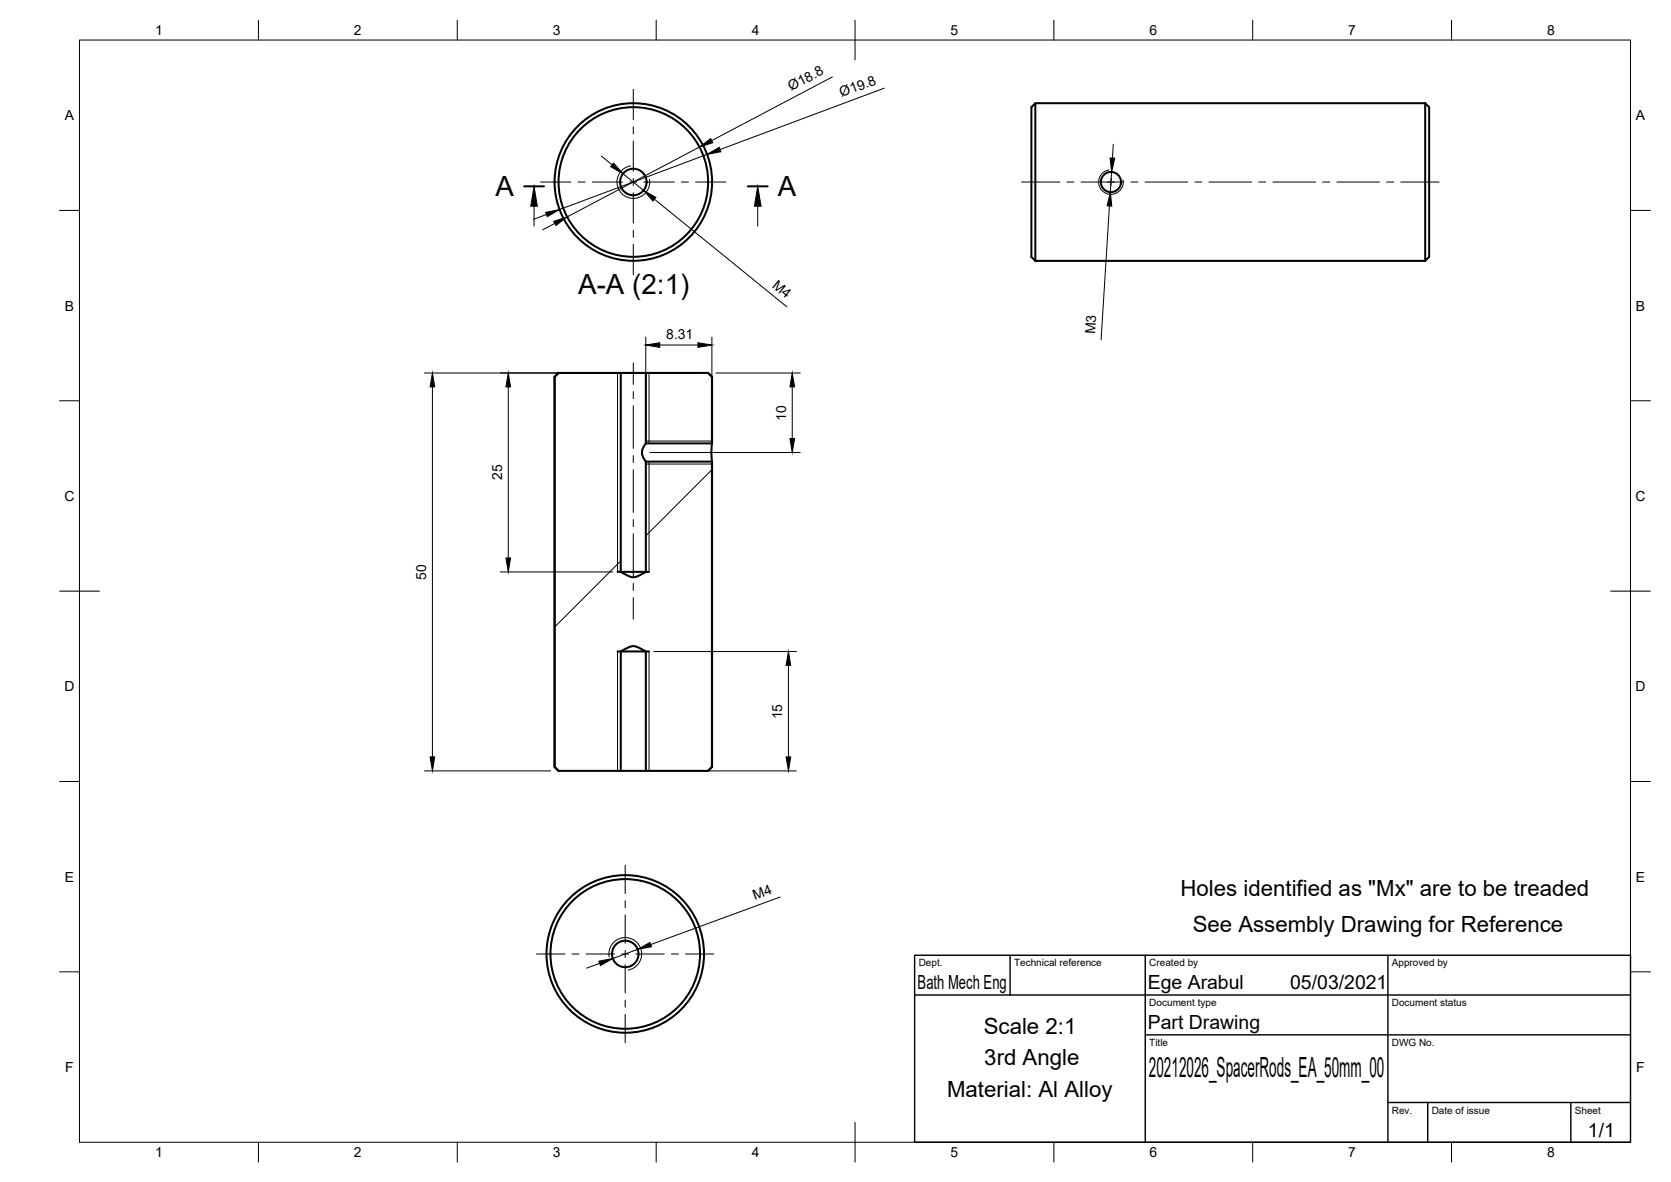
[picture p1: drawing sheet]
<svg xmlns="http://www.w3.org/2000/svg" width="420mm" height="297mm" viewBox="0 0 420 297" stroke-linecap="round" stroke-linejoin="round" font-family="sans-serif">
<!-- layer: Visible -->
<g fill="none" stroke="#000" stroke-width=".51">
<path d="M260.3 25.9v39.7M358.4 25.9l.9 1v37.7l-.9 1M358.4 25.9v39.7M358.4 25.9h-98.1l-1 1v37.7l1 1M260.3 65.6h98.1M139.4 94.7h.1M140 94.2l.5-.5h15.6v50l.3 .2 2 1 1.1 .2 1.2-.5 1.7-.9v-27.7h16.6v76.7l-1 1h-15.6v-30l-2.9-1.3-1.1 .1-2.3 1.2v30h-15.6l-1-1v-98zM140.5 93.7l-1.1 1v98M156.1 93.7h6.3M162.4 93.7h15.6l1 1v16.7h-16.6zM178 93.7l1 1M179 94.7h.1"/>
<path d="M179 94.7v16.5l-.1 2.1 .1 2.9v76.5M162.4 111.4l-.6 1-.4 1 .2 1.3 .8 1.3M155.3 143.7h7.9M155.3 163.7h7.9M139.4 192.7l1.1 1M139.4 192.7h.1M156.1 193.7h6.3M179 192.7h.1M179 192.7l-1 1"/>
<circle cx="159.2" cy="45.7" r="18.8"/>
<circle cx="159.2" cy="45.7" r="3.3"/>
<circle cx="159.2" cy="45.7" r="19.8"/>
<circle cx="279.3" cy="45.7" r="2.53"/>
<circle cx="157.2" cy="239.7" r="19.8"/>
<circle cx="157.2" cy="239.7" r="3.3"/>
<circle cx="157.2" cy="239.7" r="18.8"/>
</g>
<!-- layer: Visible Narrow -->
<path d="M158.5 41.7a4.1 4.1 0 0 0-3.3 4.8 4.1 4.1 0 0 0 4.8 3.3 4.1 4.1 0 0 0 3.3-4.8M278.8 42.7l-1.5 .7-.6 .7-.4 .9 .1 1.6 .5 1.1 .5 .5 1 .5 .8 .1 1.7-.4 .7-.5 .5-.8 .3-.8v-1.1M155.3 93.7v50M163.2 93.7v17.7M162.4 110.8h16.6M162.4 116.6h16.6M163.2 116v27.7M155.3 163.7v30M163.2 163.7v30M153.2 240.4a4.1 4.1 0 0 1 3.3-4.7 4.1 4.1 0 0 1 4.8 3.3 4.1 4.1 0 0 1-3.4 4.8" fill="none" stroke="#000" stroke-width=".25"/>
<!-- layer: Border -->
<g fill="none" stroke="#000" stroke-width=".25">
<path d="M20 10.1h390v276.9h-390zM65 5.1v5M115 5.1v5M165 5.1v5M215 5.1v10M265 5.1v5M315 5.1v5M365 5.1v5M15 52.9h5M410 52.9h5M15 100.7h5M410 100.7h5"/>
<path d="M15 148.6h10M405 148.6h10M15 196.4h5M410 196.4h5M15 244.2h5M410 244.2h5M65 287v5M115 287v5M165 287v5M215 282.1v9.9M265 287v5M315 287v5"/>
<path d="M365 287v5"/>
</g>
<!-- layer: TitleBlock -->
<path d="M230 240.1h180v46.9h-180zM230 250h180M254 240.1v9.9M288 240.1v46.9M349 240.1v46.9M288 260.1h122M349 277.1h61M359 277.1v9.9M395 277.1v9.9" fill="none" stroke="#000" stroke-width=".36"/>
<!-- layer: Hatching -->
<path d="M179 118l-16.6 16.7M156.1 141l-16.6 16.6" fill="none" stroke="#000" stroke-width=".25"/>
<!-- layer: Annotations -->
<path d="M131.8 46.8h5M188 46.8h5" fill="none" stroke="#000" stroke-width=".51"/>
<path d="M134.3 51.8v5M190.5 51.8v5" fill="none" stroke="#000" stroke-width=".25"/>
<path d="M134.3 46.8l.8 5h-1.6zM190.5 46.8l.9 5h-1.7z" fill="#000" stroke="#000" stroke-width=".25"/>
<!-- layer: Dimensions -->
<g fill="none" stroke="#000" stroke-width=".25">
<path d="M209.3 19.3l-30.4 16M151.2 39.2l2.7 2.2M175.9 37l-33.3 17.5M177.8 38.8l-37.1 13.9M222.4 22.1l-41.3 15.5M279.9 36.2l-.2 3.5M137.4 53.9l-3.3 1.2M139.5 56.1l-3.1 1.7M156.6 43.7l5.2 4.1M164.5 50l33.4 27.1M279 51.8l-2.1 33.6M279.5 43.2l-.3 5.1"/>
<path d="M106.7 93.7h69.3M108.7 97.2v93M127.8 97.2v43M162.4 84.7v24.7M165.9 86.7h9.6M179 84.7v24.7M180 93.7h21.2M199.2 97.2v13M163.4 113.7h37.8M125.8 143.7h28.3M164.4 163.7h35.8M198.2 167.2v23"/>
<path d="M106.7 193.7h31.8M164.4 193.7h35.8M160.3 238.6l-6.2 2.3M196.2 225.4l-32.6 12M150.8 242.1l-3.3 1.2"/>
</g>
<g fill="#000" stroke="#000" stroke-width=".25">
<path d="M175.9 37l2.8-2.2 .5 1.1zM177.8 38.8l3-1.8 .5 1.1zM279.1 39.7l1.2 .1-.8 3.4zM137.2 53.4l3.5-.7-3.1 1.7zM139.2 55.6l3.4-1.1-2.8 2.2zM154.3 41l2.3 2.7-3-1.8zM161.8 47.8l3.1 1.8-.7 .9zM279.2 48.3l.3 3.5-1.1-.1zM108.7 93.7l.6 3.5h-1.2zM127.8 93.7l.6 3.5h-1.2zM162.4 86.7l3.5-.6v1.2zM175.5 86.1l3.5 .6-3.5 .6z"/>
<path d="M199.2 93.7l.6 3.5h-1.2zM198.6 110.2h1.2l-.6 3.5zM127.2 140.2h1.2l-.6 3.5zM198.2 163.7l.6 3.5h-1.1zM108.1 190.2h1.2l-.6 3.5zM197.7 190.2h1.1l-.6 3.5zM160.3 238.6l3.1-1.8 .4 1.1zM150.6 241.5l3.5-.6-3.1 1.7z"/>
</g>
<!-- layer: Center Lines -->
<g fill="none" stroke="#000" stroke-width=".25">
<path d="M159.2 22.4v7.7M159.2 31.9v1.7M159.2 35.4v7.7M135.9 45.7h7.7M145.4 45.7h1.7M148.9 45.7h7.6M158.3 45.7h1.8M159.2 44.9v1.7M159.2 48.4v7.7M159.2 57.8v1.8M161.9 45.7h7.6M171.3 45.7h1.8"/>
<path d="M174.9 45.7h7.6M256.8 45.7h9.7M268.3 45.7h1.7M271.8 45.7h10.8M279.3 44.9v1.7M284.3 45.7h1.8M287.9 45.7h10.7M300.4 45.7h1.8M304 45.7h10.7M316.5 45.7h1.8M320.1 45.7h10.7M332.5 45.7h1.8"/>
<path d="M336.1 45.7h10.7M348.6 45.7h1.8M352.2 45.7h9.6M159.2 61.4v7.7M159.2 91.2v5.4M159.2 98.4v1.8M159.2 102v10.7M159.2 114.5v1.8M159.2 118.1v10.7M159.2 130.5v1.8M159.2 134.1v10.7M159.2 146.6v1.8"/>
<path d="M159.2 150.2v5.4M157.2 217.4v7.2M134.9 239.7h7.1M143.8 239.7h1.8M147.4 239.7h7.1M156.3 239.7h1.8M157.2 226.3v1.8M157.2 229.9v7.2M157.2 238.8v1.8M159.9 239.7h7.1M168.8 239.7h1.8M172.4 239.7h7.1"/>
<path d="M157.2 242.4v7.1M157.2 251.3v1.8M157.2 254.9v7.1"/>
</g>
<g font-size="7">
<text x="124.6" y="49.3">A</text>
<text x="195.5" y="49.3">A</text>
<text x="145.4" y="74">A-A (2:1)</text>
<text x="288.9" y="270.6">20212026_SpacerRods_EA_50mm_00</text>
</g>
<g font-size="5.6">
<text x="296.8" y="225.2">Holes identified as &quot;Mx&quot; are to be treaded</text>
<text x="299.9" y="234.2">See Assembly Drawing for Reference</text>
<text x="247.4" y="259.9">Scale 2:1</text>
<text x="247.5" y="267.7">3rd Angle</text>
<text x="238.1" y="275.6">Material: Al Alloy</text>
</g>
<g font-size="4.9">
<text x="230.7" y="248.5">Bath Mech Eng</text>
<text x="288.6" y="248.5">Ege Arabul</text>
<text x="324.4" y="248.6">05/03/2021</text>
<text x="288.6" y="258.6">Part Drawing</text>
<text x="399.3" y="285.8">1/1</text>
</g>
<g font-size="3.5">
<text x="39" y="8.8">1</text>
<text x="89" y="8.8">2</text>
<text x="139" y="8.8">3</text>
<text x="189" y="8.8">4</text>
<text x="239" y="8.8">5</text>
<text x="289" y="8.8">6</text>
<text x="339" y="8.8">7</text>
<text x="389" y="8.8">8</text>
<text x="198.9" y="23" transform="rotate(-28 198.9 23)">Ø18.8</text>
<text x="211.6" y="24.4" transform="rotate(-20 211.6 24.4)">Ø19.8</text>
<text x="16.3" y="30.2">A</text>
<text x="411.3" y="30.2">A</text>
<text x="194" y="72.1" transform="rotate(39 194 72.1)">M4</text>
<text x="16.3" y="78">B</text>
<text x="411.3" y="78">B</text>
<text x="167.5" y="85.2">8.31</text>
<text x="275.4" y="84.1" transform="rotate(-86 275.4 84.1)">M3</text>
<text x="197.7" y="105.8" transform="rotate(-90 197.7 105.8)">10</text>
<text x="16.2" y="125.9">C</text>
<text x="126.3" y="120.7" transform="rotate(-90 126.3 120.7)">25</text>
<text x="411.2" y="125.9">C</text>
<text x="107.2" y="145.7" transform="rotate(-90 107.2 145.7)">50</text>
<text x="16.2" y="173.7">D</text>
<text x="411.2" y="173.7">D</text>
<text x="196.7" y="180.8" transform="rotate(-90 196.7 180.8)">15</text>
<text x="16.3" y="221.6">E</text>
<text x="411.3" y="221.6">E</text>
<text x="189.8" y="226.2" transform="rotate(-20 189.8 226.2)">M4</text>
<text x="16.4" y="269.4">F</text>
<text x="411.4" y="269.4">F</text>
<text x="39" y="290.8">1</text>
<text x="89" y="290.8">2</text>
<text x="139" y="290.8">3</text>
<text x="189" y="290.8">4</text>
<text x="239" y="290.8">5</text>
<text x="289" y="290.8">6</text>
<text x="339" y="290.8">7</text>
<text x="389" y="290.8">8</text>
</g>
<g font-size="2.5">
<text x="231" y="242.9">Dept.</text>
<text x="255" y="242.9">Technical reference</text>
<text x="289" y="242.9">Created by</text>
<text x="350" y="242.9">Approved by</text>
<text x="289" y="252.8">Document type</text>
<text x="350" y="252.8">Document status</text>
<text x="289" y="262.9">Title</text>
<text x="350" y="262.9">DWG No.</text>
<text x="350" y="279.9">Rev.</text>
<text x="360" y="279.9">Date of issue</text>
<text x="396" y="279.9">Sheet</text>
</g>
</svg>
